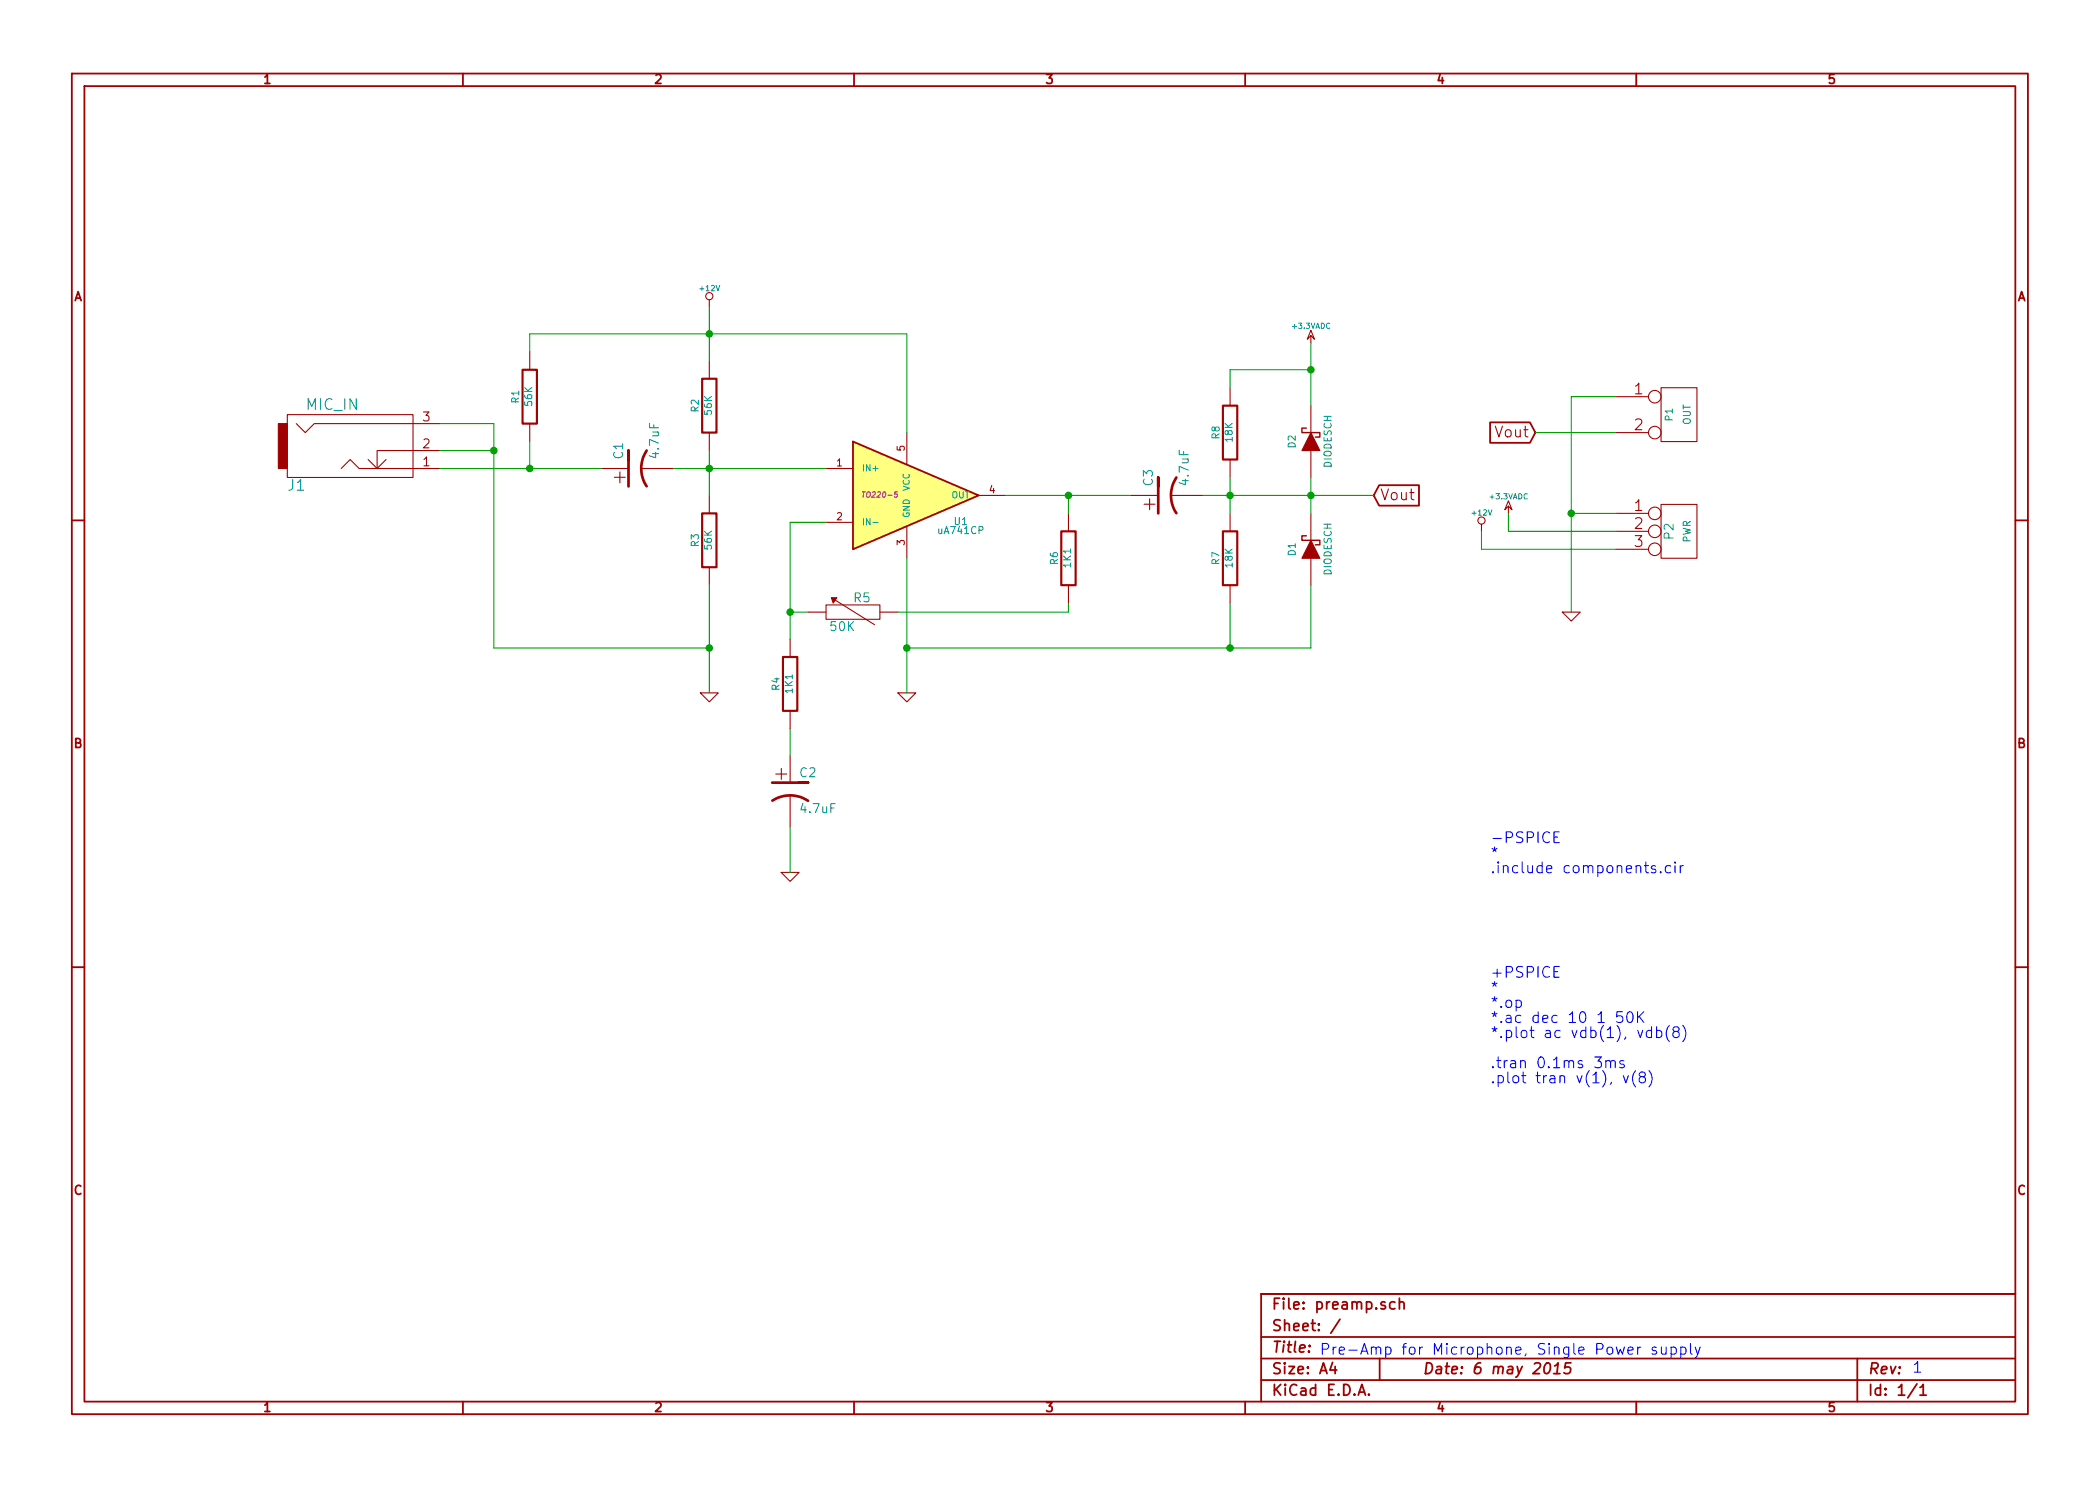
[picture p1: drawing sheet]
EESchema Schematic File Version 2
LIBS:power
LIBS:device
LIBS:transistors
LIBS:conn
LIBS:linear
LIBS:regul
LIBS:74xx
LIBS:cmos4000
LIBS:adc-dac
LIBS:memory
LIBS:xilinx
LIBS:special
LIBS:microcontrollers
LIBS:dsp
LIBS:microchip
LIBS:analog_switches
LIBS:motorola
LIBS:texas
LIBS:intel
LIBS:audio
LIBS:interface
LIBS:digital-audio
LIBS:philips
LIBS:display
LIBS:cypress
LIBS:siliconi
LIBS:opto
LIBS:atmel
LIBS:contrib
LIBS:valves
LIBS:preamp-cache
EELAYER 27 0
EELAYER END
$Descr A4 11693 8268
encoding utf-8
Sheet 1 1
Title ""
Date "6 may 2015"
Rev ""
Comp ""
Comment1 ""
Comment2 ""
Comment3 ""
Comment4 ""
$EndDescr
$Comp
L TDA2003H U1
U 1 1
P 5100 2750
F 0 "U1" H 5350 2600 40  0000 C CNN
F 1 "uA741CP" H 5350 2550 40  0000 C CNN
F 2 "TO220-5" H 4900 2750 30  0000 C CIN
F 3 "" H 5100 2750 60  0000 C CNN
	1    5100 2750
	1    0    0    -1  
$EndComp
$Comp
L GND #PWR01
U 1 1
P 5050 3850
F 0 "#PWR01" H 5050 3850 30  0001 C CNN
F 1 "GND" H 5050 3780 30  0001 C CNN
F 2 "" H 5050 3850 60  0000 C CNN
F 3 "" H 5050 3850 60  0000 C CNN
	1    5050 3850
	1    0    0    -1  
$EndComp
$Comp
L RVAR R5
U 1 1
P 4750 3400
F 0 "R5" V 4830 3350 50  0000 C CNN
F 1 "50K" V 4670 3460 50  0000 C CNN
F 2 "~" H 4750 3400 60  0000 C CNN
F 3 "~" H 4750 3400 60  0000 C CNN
	1    4750 3400
	0    -1   -1   0   
$EndComp
$Comp
L CP1 C1
U 1 1
P 3550 2600
F 0 "C1" H 3600 2700 50  0000 L CNN
F 1 "4.7uF" H 3600 2500 50  0000 L CNN
F 2 "~" H 3550 2600 60  0000 C CNN
F 3 "~" H 3550 2600 60  0000 C CNN
	1    3550 2600
	0    -1   -1   0   
$EndComp
Wire Wire Line
	4600 2600 3750 2600
Wire Wire Line
	4600 2900 4400 2900
Wire Wire Line
	4400 2900 4400 3550
$Comp
L R R6
U 1 1
P 5950 3100
F 0 "R6" V 6030 3100 40  0000 C CNN
F 1 "1K1" V 5957 3101 40  0000 C CNN
F 2 "~" V 5880 3100 30  0000 C CNN
F 3 "~" H 5950 3100 30  0000 C CNN
	1    5950 3100
	-1   0    0    -1  
$EndComp
Wire Wire Line
	5600 2750 6300 2750
Wire Wire Line
	4400 3400 4500 3400
Wire Wire Line
	5950 2750 5950 2850
Connection ~ 5950 2750
Wire Wire Line
	5950 3350 5950 3400
Wire Wire Line
	5950 3400 5000 3400
$Comp
L R R7
U 1 1
P 6850 3100
F 0 "R7" V 6930 3100 40  0000 C CNN
F 1 "18K" V 6857 3101 40  0000 C CNN
F 2 "~" V 6780 3100 30  0000 C CNN
F 3 "~" H 6850 3100 30  0000 C CNN
	1    6850 3100
	-1   0    0    -1  
$EndComp
$Comp
L R R4
U 1 1
P 4400 3800
F 0 "R4" V 4480 3800 40  0000 C CNN
F 1 "1K1" V 4407 3801 40  0000 C CNN
F 2 "~" V 4330 3800 30  0000 C CNN
F 3 "~" H 4400 3800 30  0000 C CNN
	1    4400 3800
	-1   0    0    -1  
$EndComp
$Comp
L CP1 C2
U 1 1
P 4400 4400
F 0 "C2" H 4450 4500 50  0000 L CNN
F 1 "4.7uF" H 4450 4300 50  0000 L CNN
F 2 "~" H 4400 4400 60  0000 C CNN
F 3 "~" H 4400 4400 60  0000 C CNN
	1    4400 4400
	1    0    0    -1  
$EndComp
$Comp
L GND #PWR02
U 1 1
P 4400 4850
F 0 "#PWR02" H 4400 4850 30  0001 C CNN
F 1 "GND" H 4400 4780 30  0001 C CNN
F 2 "" H 4400 4850 60  0000 C CNN
F 3 "" H 4400 4850 60  0000 C CNN
	1    4400 4850
	1    0    0    -1  
$EndComp
Wire Wire Line
	4400 4050 4400 4200
Wire Wire Line
	4400 4600 4400 4850
Connection ~ 4400 3400
$Comp
L R R2
U 1 1
P 3950 2250
F 0 "R2" V 4030 2250 40  0000 C CNN
F 1 "56K" V 3957 2251 40  0000 C CNN
F 2 "~" V 3880 2250 30  0000 C CNN
F 3 "~" H 3950 2250 30  0000 C CNN
	1    3950 2250
	-1   0    0    -1  
$EndComp
$Comp
L R R3
U 1 1
P 3950 3000
F 0 "R3" V 4030 3000 40  0000 C CNN
F 1 "56K" V 3957 3001 40  0000 C CNN
F 2 "~" V 3880 3000 30  0000 C CNN
F 3 "~" H 3950 3000 30  0000 C CNN
	1    3950 3000
	-1   0    0    -1  
$EndComp
Wire Wire Line
	3950 2500 3950 2750
Connection ~ 3950 2600
$Comp
L R R1
U 1 1
P 2950 2200
F 0 "R1" V 3030 2200 40  0000 C CNN
F 1 "56K" V 2957 2201 40  0000 C CNN
F 2 "~" V 2880 2200 30  0000 C CNN
F 3 "~" H 2950 2200 30  0000 C CNN
	1    2950 2200
	-1   0    0    -1  
$EndComp
$Comp
L GND #PWR03
U 1 1
P 3950 3850
F 0 "#PWR03" H 3950 3850 30  0001 C CNN
F 1 "GND" H 3950 3780 30  0001 C CNN
F 2 "" H 3950 3850 60  0000 C CNN
F 3 "" H 3950 3850 60  0000 C CNN
	1    3950 3850
	1    0    0    -1  
$EndComp
$Comp
L JACK_2P J1
U 1 1
P 2000 2500
F 0 "J1" H 1650 2300 60  0000 C CNN
F 1 "MIC_IN" H 1850 2750 60  0000 C CNN
F 2 "~" H 2000 2500 60  0000 C CNN
F 3 "~" H 2000 2500 60  0000 C CNN
	1    2000 2500
	1    0    0    -1  
$EndComp
Text Notes 7350 7550 0    60   ~ 0
Pre-Amp for Microphone, Single Power supply
Text Notes 10650 7650 0    60   ~ 0
1
$Comp
L CP1 C3
U 1 1
P 6500 2750
F 0 "C3" H 6550 2850 50  0000 L CNN
F 1 "4.7uF" H 6550 2650 50  0000 L CNN
F 2 "~" H 6500 2750 60  0000 C CNN
F 3 "~" H 6500 2750 60  0000 C CNN
	1    6500 2750
	0    -1   -1   0   
$EndComp
$Comp
L R R8
U 1 1
P 6850 2400
F 0 "R8" V 6930 2400 40  0000 C CNN
F 1 "18K" V 6857 2401 40  0000 C CNN
F 2 "~" V 6780 2400 30  0000 C CNN
F 3 "~" H 6850 2400 30  0000 C CNN
	1    6850 2400
	-1   0    0    -1  
$EndComp
$Comp
L DIODESCH D2
U 1 1
P 7300 2450
F 0 "D2" H 7300 2550 40  0000 C CNN
F 1 "DIODESCH" H 7300 2350 40  0000 C CNN
F 2 "~" H 7300 2450 60  0000 C CNN
F 3 "~" H 7300 2450 60  0000 C CNN
	1    7300 2450
	0    -1   -1   0   
$EndComp
$Comp
L DIODESCH D1
U 1 1
P 7300 3050
F 0 "D1" H 7300 3150 40  0000 C CNN
F 1 "DIODESCH" H 7300 2950 40  0000 C CNN
F 2 "~" H 7300 3050 60  0000 C CNN
F 3 "~" H 7300 3050 60  0000 C CNN
	1    7300 3050
	0    -1   -1   0   
$EndComp
$Comp
L +3.3VADC #PWR04
U 1 1
P 7300 1900
F 0 "#PWR04" H 7300 2020 20  0001 C CNN
F 1 "+3.3VADC" H 7300 1990 30  0000 C CNN
F 2 "" H 7300 1900 60  0000 C CNN
F 3 "" H 7300 1900 60  0000 C CNN
	1    7300 1900
	1    0    0    -1  
$EndComp
$Comp
L +12V #PWR05
U 1 1
P 3950 1700
F 0 "#PWR05" H 3950 1650 20  0001 C CNN
F 1 "+12V" H 3950 1800 30  0000 C CNN
F 2 "" H 3950 1700 60  0000 C CNN
F 3 "" H 3950 1700 60  0000 C CNN
	1    3950 1700
	1    0    0    -1  
$EndComp
Wire Wire Line
	2450 2600 3350 2600
Wire Wire Line
	2950 2450 2950 2600
Connection ~ 2950 2600
Wire Wire Line
	2450 2350 2750 2350
Wire Wire Line
	2750 2500 2450 2500
Connection ~ 2750 2500
Wire Wire Line
	6850 3350 6850 3600
Wire Wire Line
	5050 3600 7300 3600
Wire Wire Line
	5050 3100 5050 3850
Connection ~ 5050 3600
Wire Wire Line
	7300 3600 7300 3250
Connection ~ 6850 3600
Text GLabel 7650 2750 2    60   Input ~ 0
Vout
Wire Wire Line
	7300 2250 7300 1900
Wire Wire Line
	7300 2050 6850 2050
Wire Wire Line
	6850 2050 6850 2150
Connection ~ 7300 2050
Wire Wire Line
	6700 2750 7650 2750
Wire Wire Line
	7300 2650 7300 2850
Connection ~ 7300 2750
Wire Wire Line
	6850 2650 6850 2850
Connection ~ 6850 2750
Wire Wire Line
	5050 2400 5050 1850
Wire Wire Line
	5050 1850 2950 1850
Wire Wire Line
	2950 1850 2950 1950
Wire Wire Line
	3950 1700 3950 2000
Connection ~ 3950 1850
Wire Wire Line
	3950 3250 3950 3850
Wire Wire Line
	3950 3600 2750 3600
Wire Wire Line
	2750 3600 2750 2350
Connection ~ 3950 3600
$Comp
L CONN_2 P1
U 1 1
P 9350 2300
F 0 "P1" V 9300 2300 40  0000 C CNN
F 1 "OUT" V 9400 2300 40  0000 C CNN
F 2 "~" H 9350 2300 60  0000 C CNN
F 3 "~" H 9350 2300 60  0000 C CNN
	1    9350 2300
	1    0    0    -1  
$EndComp
$Comp
L CONN_3 P2
U 1 1
P 9350 2950
F 0 "P2" V 9300 2950 50  0000 C CNN
F 1 "PWR" V 9400 2950 40  0000 C CNN
F 2 "~" H 9350 2950 60  0000 C CNN
F 3 "~" H 9350 2950 60  0000 C CNN
	1    9350 2950
	1    0    0    -1  
$EndComp
$Comp
L GND #PWR06
U 1 1
P 8750 3400
F 0 "#PWR06" H 8750 3400 30  0001 C CNN
F 1 "GND" H 8750 3330 30  0001 C CNN
F 2 "" H 8750 3400 60  0000 C CNN
F 3 "" H 8750 3400 60  0000 C CNN
	1    8750 3400
	1    0    0    -1  
$EndComp
Wire Wire Line
	9000 2850 8750 2850
Wire Wire Line
	8750 2200 8750 3400
Wire Wire Line
	8750 2200 9000 2200
Connection ~ 8750 2850
Text GLabel 8550 2400 0    60   Input ~ 0
Vout
$Comp
L +3.3VADC #PWR07
U 1 1
P 8400 2850
F 0 "#PWR07" H 8400 2970 20  0001 C CNN
F 1 "+3.3VADC" H 8400 2940 30  0000 C CNN
F 2 "" H 8400 2850 60  0000 C CNN
F 3 "" H 8400 2850 60  0000 C CNN
	1    8400 2850
	1    0    0    -1  
$EndComp
$Comp
L +12V #PWR08
U 1 1
P 8250 2950
F 0 "#PWR08" H 8250 2900 20  0001 C CNN
F 1 "+12V" H 8250 3050 30  0000 C CNN
F 2 "" H 8250 2950 60  0000 C CNN
F 3 "" H 8250 2950 60  0000 C CNN
	1    8250 2950
	1    0    0    -1  
$EndComp
Wire Wire Line
	8400 2850 8400 2950
Wire Wire Line
	8400 2950 9000 2950
Wire Wire Line
	8250 3050 9000 3050
Wire Wire Line
	8550 2400 9000 2400
Wire Wire Line
	8250 2950 8250 3050
Text Notes 8300 4700 0    60   ~ 0
-PSPICE\n* \n.include components.cir
Text Notes 8300 5450 0    60   ~ 0
+PSPICE\n* \n*.op\n*.ac dec 10 1 50K\n*.plot ac vdb(1), vdb(8)\n\n.tran 0.1ms 3ms\n.plot tran v(1), v(8)\n
$EndSCHEMATC
